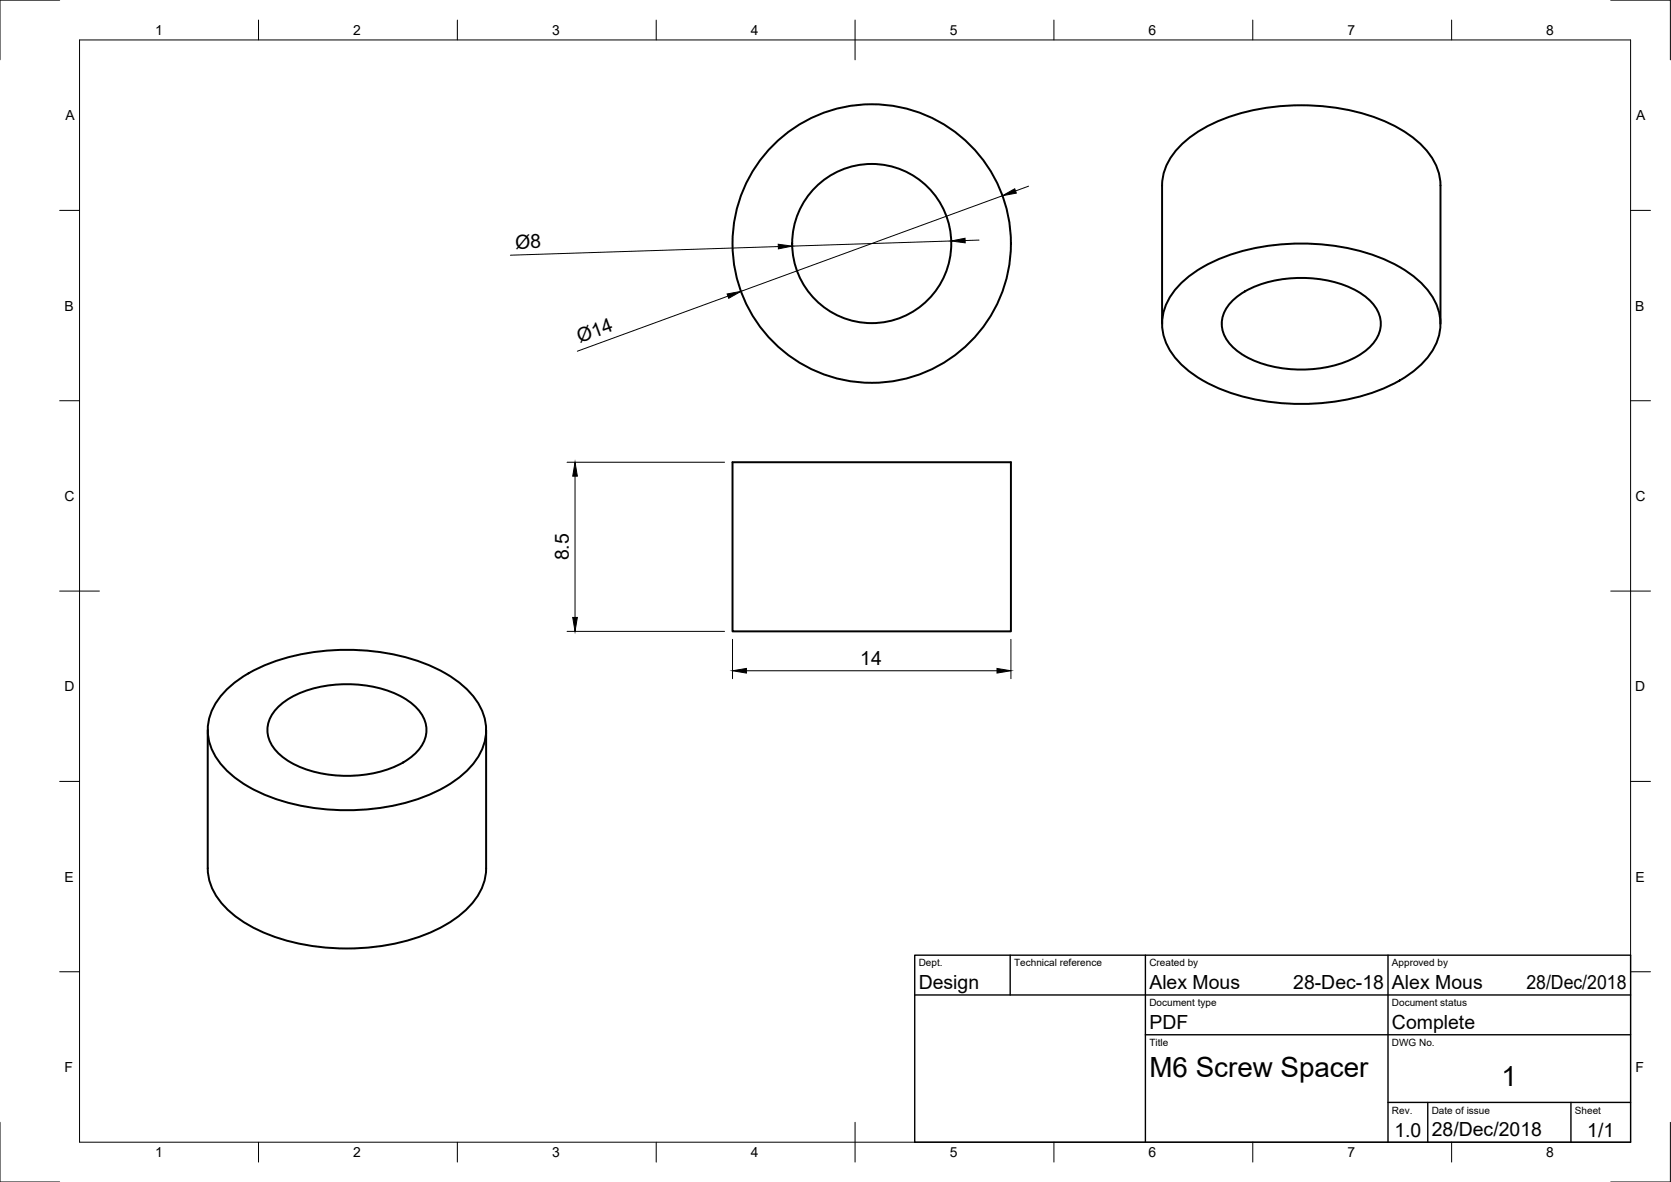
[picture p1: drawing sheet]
<svg xmlns="http://www.w3.org/2000/svg" width="420mm" height="297mm" viewBox="0 0 420 297" stroke-linecap="round" stroke-linejoin="round" font-family="sans-serif">
<!-- layer: Visible -->
<g fill="none" stroke="#000" stroke-width=".5">
<path d="M297.2 70.9a40.2 40.2 0 0 1 22.7-9.3 53.7 53.7 0 0 1 32 5.5 19.4 19.4 0 0 1 9.9 11.2 13 13 0 0 1-3.3 12.1 33.4 33.4 0 0 1-17 9.4 56.5 56.5 0 0 1-37.1-3.2 22.1 22.1 0 0 1-11.3-10.6 12.7 12.7 0 0 1 2.8-13.7zM309.5 76a23.3 23.3 0 0 1 15-6.1 29.2 29.2 0 0 1 18.2 4.2 8.4 8.4 0 0 1 4.1 9.5 13.5 13.5 0 0 1-8.4 7.3 31.9 31.9 0 0 1-25.3-1.4 9.9 9.9 0 0 1-5.9-8.1 7.8 7.8 0 0 1 2.3-5.4zM292.2 81.4v-34.8a15.1 15.1 0 0 1 6.2-11.4 42.6 42.6 0 0 1 23.4-8.5 53.6 53.6 0 0 1 29.2 5.1 21.5 21.5 0 0 1 10.3 10.2l.8 3 .1 1.6v34.8M184.2 116.2h70v42.5h-70zM57.3 173a40.2 40.2 0 0 1 22.7-9.3 53.7 53.7 0 0 1 32 5.5 19.4 19.4 0 0 1 9.8 11.2 13 13 0 0 1-3.3 12.1 33.4 33.4 0 0 1-17 9.4 56.5 56.5 0 0 1-37.1-3.2 22.1 22.1 0 0 1-11.2-10.6 12.7 12.7 0 0 1 2.7-13.7zM69.5 178.1a23.3 23.3 0 0 1 15-6.1 29.2 29.2 0 0 1 18.3 4.2 8.4 8.4 0 0 1 4.1 9.5 13.5 13.5 0 0 1-8.5 7.3 31.9 31.9 0 0 1-25.3-1.4 9.9 9.9 0 0 1-5.9-8.1 7.8 7.8 0 0 1 2.3-5.4zM52.2 183.5v34.7a15.1 15.1 0 0 0 6.2 11.4 42.6 42.6 0 0 0 23.4 8.5 53.6 53.6 0 0 0 29.3-5.1 21.5 21.5 0 0 0 10.2-10.2l.8-3 .1-1.6v-34.7"/>
<circle cx="219.2" cy="61.2" r="35"/>
<circle cx="219.2" cy="61.2" r="20"/>
</g>
<!-- layer: Border -->
<g fill="none" stroke="#000" stroke-width=".25">
<path d="M15 0h-15v15M20 10h390v277h-390zM65 5v5M115 5v5M165 5v5M215 5v10M265 5v5M315 5v5M365 5v5M405 0h15v15M15 52.9h5M410 52.9h5"/>
<path d="M15 100.7h5M410 100.7h5M15 148.5h10M405 148.5h10M15 196.4h5M410 196.4h5M15 244.2h5M410 244.2h5M0 282v15h15M65 287v5M115 287v5M165 287v5"/>
<path d="M215 282v10M265 287v5M315 287v5M365 287v5M420 282v15h-15"/>
</g>
<!-- layer: TitleBlock -->
<path d="M230 240h180v47h-180zM230 250h180M254 240v10M288 240v47M349 240v47M288 260h122M349 277h61M359 277v10M395 277v10" fill="none" stroke="#000" stroke-width=".35"/>
<!-- layer: Dimensions -->
<path d="M252.1 49.2l-65.8 24M258.6 46.8l-3.3 1.2M183 74.4l-37.8 13.9M195.7 62l-67.4 2.1M239.2 60.6l-40 1.2M246.2 60.3l-3.5 .1M142.6 116.2h39.6M144.6 119.7v35.5M142.6 158.7h39.6M184.2 160.7v9.9M187.7 168.6h63M254.2 160.7v9.9" fill="none" stroke="#000" stroke-width=".25"/>
<path d="M239.2 60.6l3.5-.7v1.1zM252.1 49.2l3-1.8 .4 1.1zM182.8 73.9l3.5-.7-3.1 1.8zM195.7 61.4l3.5 .4-3.5 .7zM144.6 116.2l.6 3.5h-1.2zM144 155.2h1.2l-.6 3.5zM184.2 168.6l3.5-.6v1.1zM250.7 168l3.5 .6-3.5 .5z" fill="#000" stroke="#000" stroke-width=".25"/>
<g font-size="7">
<text x="289" y="270.5">M6 Screw Spacer</text>
<text x="377.6" y="272.9">1</text>
</g>
<g font-size="4.9">
<text x="129.6" y="62.5" transform="rotate(-2 129.6 62.5)">Ø8</text>
<text x="145.8" y="86.3" transform="rotate(-20 145.8 86.3)">Ø14</text>
<text x="143" y="140.8" transform="rotate(-90 143 140.8)">8.5</text>
<text x="216.3" y="167.1">14</text>
<text x="231" y="248.5">Design</text>
<text x="289" y="248.5">Alex Mous</text>
<text x="325.2" y="248.5">28-Dec-18</text>
<text x="350" y="248.5">Alex Mous</text>
<text x="383.8" y="248.5">28/Dec/2018</text>
<text x="289" y="258.5">PDF</text>
<text x="350" y="258.5">Complete</text>
<text x="350.6" y="285.7">1.0</text>
<text x="360" y="285.5">28/Dec/2018</text>
<text x="399.1" y="285.7">1/1</text>
</g>
<g font-size="3.5">
<text x="39" y="8.8">1</text>
<text x="88.8" y="8.8">2</text>
<text x="138.8" y="8.8">3</text>
<text x="188.7" y="8.8">4</text>
<text x="238.8" y="8.8">5</text>
<text x="288.7" y="8.8">6</text>
<text x="338.8" y="8.8">7</text>
<text x="388.8" y="8.8">8</text>
<text x="16.4" y="30.2">A</text>
<text x="411.4" y="30.2">A</text>
<text x="16.2" y="78">B</text>
<text x="411.2" y="78">B</text>
<text x="16.2" y="125.9">C</text>
<text x="411.2" y="125.9">C</text>
<text x="16.2" y="173.7">D</text>
<text x="411.2" y="173.7">D</text>
<text x="16.2" y="221.5">E</text>
<text x="411.2" y="221.5">E</text>
<text x="16.2" y="269.4">F</text>
<text x="411.2" y="269.4">F</text>
<text x="39" y="290.8">1</text>
<text x="88.8" y="290.8">2</text>
<text x="138.8" y="290.8">3</text>
<text x="188.7" y="290.8">4</text>
<text x="238.8" y="290.8">5</text>
<text x="288.7" y="290.8">6</text>
<text x="338.8" y="290.8">7</text>
<text x="388.8" y="290.8">8</text>
</g>
<g font-size="2.5">
<text x="231" y="242.8">Dept.</text>
<text x="255" y="242.8">Technical reference</text>
<text x="289" y="242.8">Created by</text>
<text x="350" y="242.8">Approved by</text>
<text x="289" y="252.8">Document type</text>
<text x="350" y="252.8">Document status</text>
<text x="289" y="262.8">Title</text>
<text x="350" y="262.8">DWG No.</text>
<text x="350" y="279.8">Rev.</text>
<text x="360" y="279.8">Date of issue</text>
<text x="396" y="279.8">Sheet</text>
</g>
</svg>
